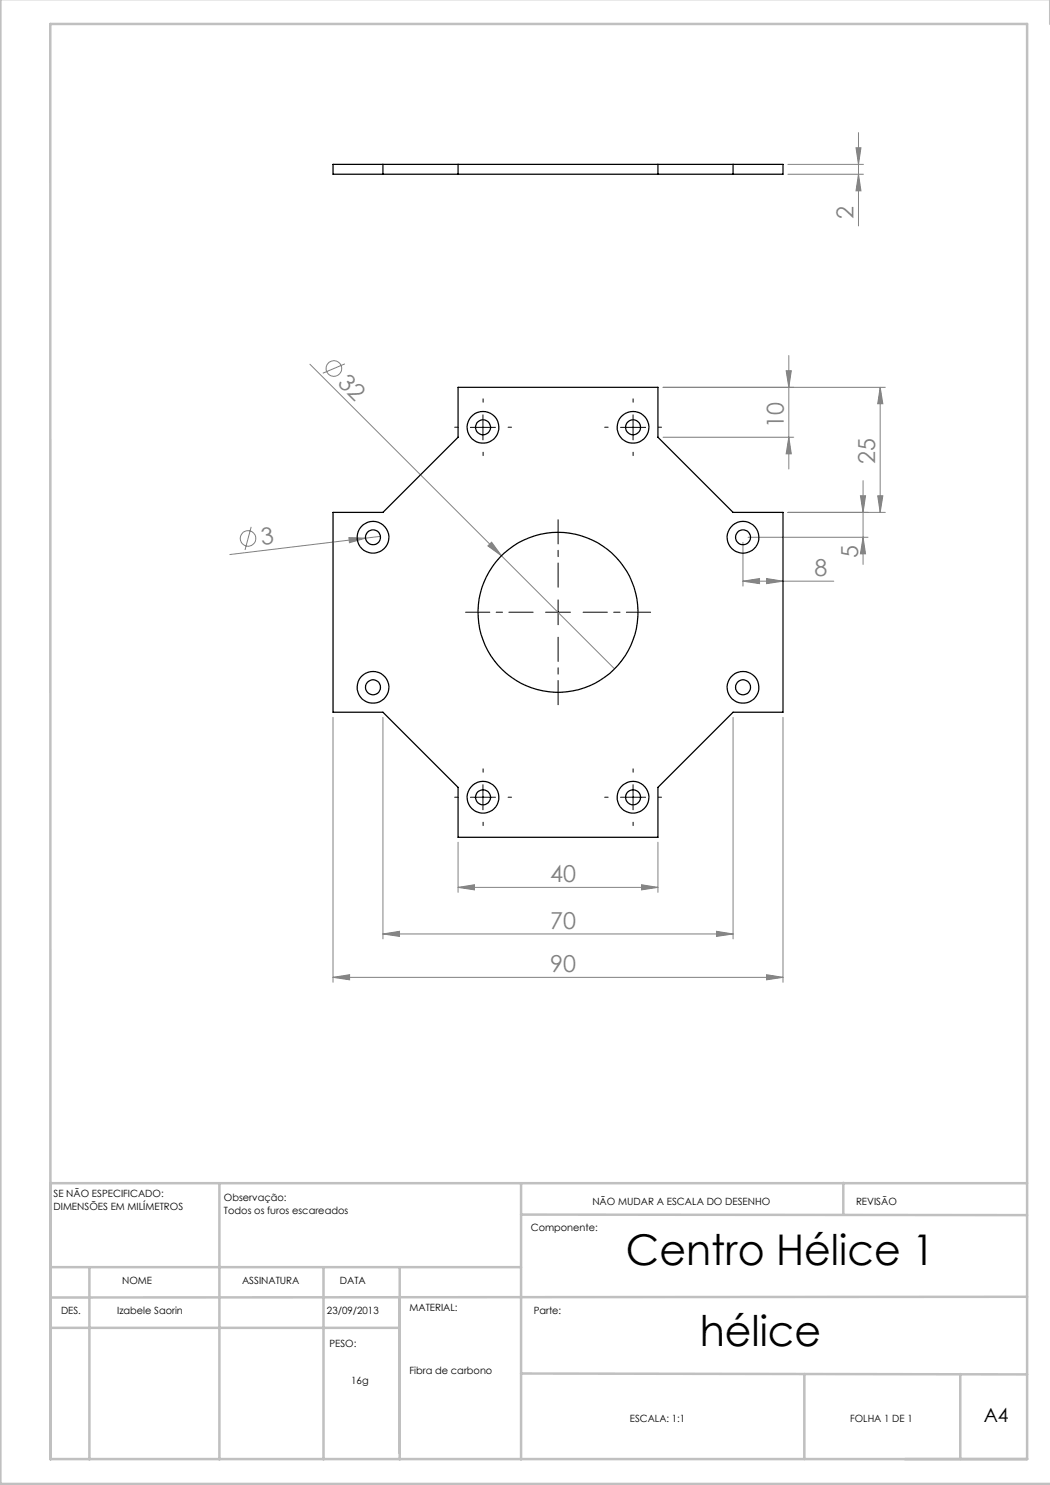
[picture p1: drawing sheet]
<svg xmlns="http://www.w3.org/2000/svg" width="210mm" height="297mm" viewBox="0 0 210 297" stroke-linecap="round" stroke-linejoin="round" font-family="sans-serif">
<g fill="none" stroke="#808080" stroke-width=".2">
<path d="M157.6 32.9h15.1M157.6 34.9h15.1M171.2 29.6h1l-.5 3.3zM171.7 34.9l.5 3.3h-1zM171.7 26.5v18.7M62 72.8l38.3 38.4M69 72.8l-4.4 1.8M157.2 74.2h1.1l-.5 3.3zM157.8 71.1v22.7M176 77.5v25M176 77.5l.6 3.2h-1.1zM177.1 77.5h-44.5"/>
<path d="M132.6 87.5h26.1M157.8 87.5l.5 3.3h-1.1zM172.1 99.2h1l-.5 3.3zM172.6 96.1v16.8M175.5 99.2h1.1l-.6 3.3zM50.2 105.4l-1.2 4.6M69.8 107.5l3.3 .1-3.2 .9zM73.1 107.6l-27.1 3.3M76.1 107.3l-3 .3M97.6 109.2l.7-.8 2 2.8zM100.3 111.2l22.6 22.6M148.6 116.2l3.3-.5v1z"/>
<path d="M148.6 108.5v8.7M148.6 116.2h18.2M149.6 107.5h24M153.3 115.7l3.3 .5-3.3 .5zM157.6 102.5h19.5M172.6 107.5l.5 3.3h-1zM66.6 143.5v53M76.6 143.5v44.3M146.6 143.5v44.3M156.6 143.5v53M91.6 177.5l3.3-.6v1.1zM91.6 168.4v10.1"/>
<path d="M91.6 177.5h40M128.3 176.9l3.3 .6-3.3 .5zM131.6 168.4v10.1M66.6 195.5l3.3-.6v1.1zM66.6 195.5h90M76.6 186.8l3.3-.5v1zM76.6 186.8h70M143.3 186.3l3.3 .5-3.3 .5zM153.3 194.9l3.3 .6-3.3 .5z"/>
<circle cx="66.8" cy="73.7" r="1.57"/>
<circle cx="49.6" cy="107.7" r="1.56"/>
</g>
<path d="M111.6 117.4v-13.5M106.6 122.4h-13.5M111.6 127.4v13.5M116.6 122.4h13.5" fill="none" stroke="#000" stroke-width=".2" stroke-dasharray="15.2 1.3 1.3 1.3" stroke-dashoffset="10.4"/>
<g fill="none" stroke="#000" stroke-width=".2" stroke-dasharray="15.2 1.3 1.3 1.3">
<path d="M91.6 85.4h-.7M96.6 80.4v-.6M96.6 90.4v.7M101.6 85.4h.7M121.6 85.4h-.7M126.6 80.4v-.6M126.6 90.4v.7M131.6 85.4h.7M91.6 159.4h-.7M96.6 154.4v-.6M101.6 159.4h.7M121.6 159.4h-.7"/>
<path d="M126.6 154.4v-.6M131.6 159.4h.7M96.6 164.4v.7M126.6 164.4v.7"/>
</g>
<path d="M94.1 85.5h5M96.6 83v5M124.1 85.5h5M126.6 83v5M111.6 120v5M109.1 122.4h5M94.1 159.5h5M96.6 156.9v5.1M124.1 159.5h5M126.6 156.9v5.1" fill="none" stroke="#000" stroke-width=".2"/>
<g fill="none" stroke="#c0c0c0" stroke-width=".5">
<path d="M.1 -.1v296.9h210M210 0v4.8M10.1 4.8h195.3v287h-195.3zM43.9 236.6v55.3M104.2 236.6v55.3M168.7 236.6v6.3M205.4 236.6h-195.3v55.3M10.1 253.4h94.1M17.9 253.6v38.3M64.7 253.6v38.3M79.9 253.4v38.5M104.2 242.9l101.2 .1"/>
<path d="M205.4 259.4l-195.3 .1M10.1 265.6h69.8M104.2 274.7l101.2 .2M160.9 274.8v17M192.1 274.8v17"/>
</g>
<g fill="#808080">
<path d="M97.6 109.2l.7-.8 2 2.8z"/>
<path d="M69.8 107.5l3.3 .1-3.2 .9z"/>
<path d="M76.6 186.8l3.3-.5v1zM143.3 186.3l3.3 .5-3.3 .5z"/>
<path d="M66.6 195.5l3.3-.6v1.1zM153.3 194.9l3.3 .6-3.3 .5zM148.6 116.2l3.3-.5v1zM153.3 115.7l3.3 .5-3.3 .5z"/>
<path d="M128.3 176.9l3.3 .6-3.3 .5zM91.6 177.5l3.3-.6v1.1z"/>
<path d="M157.8 87.5l.5 3.3h-1.1zM157.2 74.2h1.1l-.5 3.3z"/>
<path d="M171.2 29.6h1l-.5 3.3zM171.7 34.9l.5 3.3h-1zM176 77.5l.6 3.2h-1.1zM175.5 99.2h1.1l-.6 3.3zM172.1 99.2h1l-.5 3.3zM172.6 107.5l.5 3.3h-1z"/>
</g>
<g fill="none" stroke="#000" stroke-width=".25">
<path d="M66.6 32.9h90v2h-90zM76.6 32.9v2M91.6 32.9v2M131.6 32.9v2M146.6 32.9v2M91.6 77.5h40v10l15 15h10v39.9h-10l-15 15.1v10h-40v-10l-15-15.1h-10v-39.9h10l15-15z"/>
<circle cx="96.6" cy="85.5" r="1.5"/>
<circle cx="96.6" cy="85.5" r="3.2"/>
<circle cx="126.6" cy="85.5" r="3.2"/>
<circle cx="126.6" cy="85.5" r="1.5"/>
<circle cx="74.6" cy="107.5" r="3.2"/>
<circle cx="74.6" cy="107.5" r="1.5"/>
<circle cx="148.6" cy="107.5" r="3.2"/>
<circle cx="148.6" cy="107.4" r="1.5"/>
<circle cx="74.6" cy="137.5" r="3.2"/>
<circle cx="74.6" cy="137.5" r="1.5"/>
<circle cx="111.6" cy="122.5" r="16"/>
<circle cx="148.6" cy="137.5" r="3.2"/>
<circle cx="148.6" cy="137.5" r="1.5"/>
<circle cx="96.6" cy="159.5" r="1.5"/>
<circle cx="96.6" cy="159.5" r="3.2"/>
<circle cx="126.6" cy="159.5" r="3.2"/>
<circle cx="126.6" cy="159.5" r="1.5"/>
</g>
<g font-size="8.5">
<text x="125.2" y="253.1">Centro Hélice 1</text>
<text x="139.9" y="269.3">hélice</text>
</g>
<g font-size="4.7" fill="#808080">
<text x="170.7" y="43.9" transform="rotate(-90 170.7 43.9)">2</text>
<text x="67.4" y="76.7" transform="rotate(45 67.4 76.7)">32</text>
<text x="156.8" y="85.6" transform="rotate(-90 156.8 85.6)">10</text>
<text x="175.1" y="92.7" transform="rotate(-90 175.1 92.7)">25</text>
<text x="52.4" y="109.1" transform="rotate(-7 52.4 109.1)">3</text>
<text x="171.6" y="111.6" transform="rotate(-90 171.6 111.6)">5</text>
<text x="162.9" y="115.2">8</text>
<text x="110" y="176.4">40</text>
<text x="110" y="185.8">70</text>
<text x="110" y="194.4">90</text>
</g>
<text font-size="3.9" x="196.8" y="284.5">A4</text>
<g font-size="2">
<text x="10.7" y="239.5">SE NÃO ESPECIFICADO:</text>
<text x="10.7" y="242">DIMENSÕES EM MILÍMETROS</text>
<text x="44.8" y="240.3">Observação:</text>
<text x="44.8" y="242.8">Todos os furos escareados</text>
<text x="118.5" y="240.9">NÃO MUDAR A ESCALA DO DESENHO</text>
<text x="171.2" y="240.9">REVISÃO</text>
<text x="106.2" y="246.2">Componente:</text>
<text x="24.4" y="256.9">NOME</text>
<text x="48.4" y="256.9">ASSINATURA</text>
<text x="68" y="256.9">DATA</text>
<text x="12.2" y="262.7">DES.</text>
<text x="23.4" y="262.7">Izabele Saorin</text>
<text x="65.4" y="262.7">23/09/2013</text>
<text x="81.9" y="262.3">MATERIAL:</text>
<text x="106.7" y="262.7">Parte:</text>
<text x="65.9" y="269.3">PESO:</text>
<text x="81.9" y="274.8">Fibra de carbono</text>
<text x="70.2" y="276.8">16g</text>
<text x="126" y="284.5">ESCALA: 1:1</text>
<text x="170" y="284.5">FOLHA 1 DE 1</text>
</g>
</svg>
